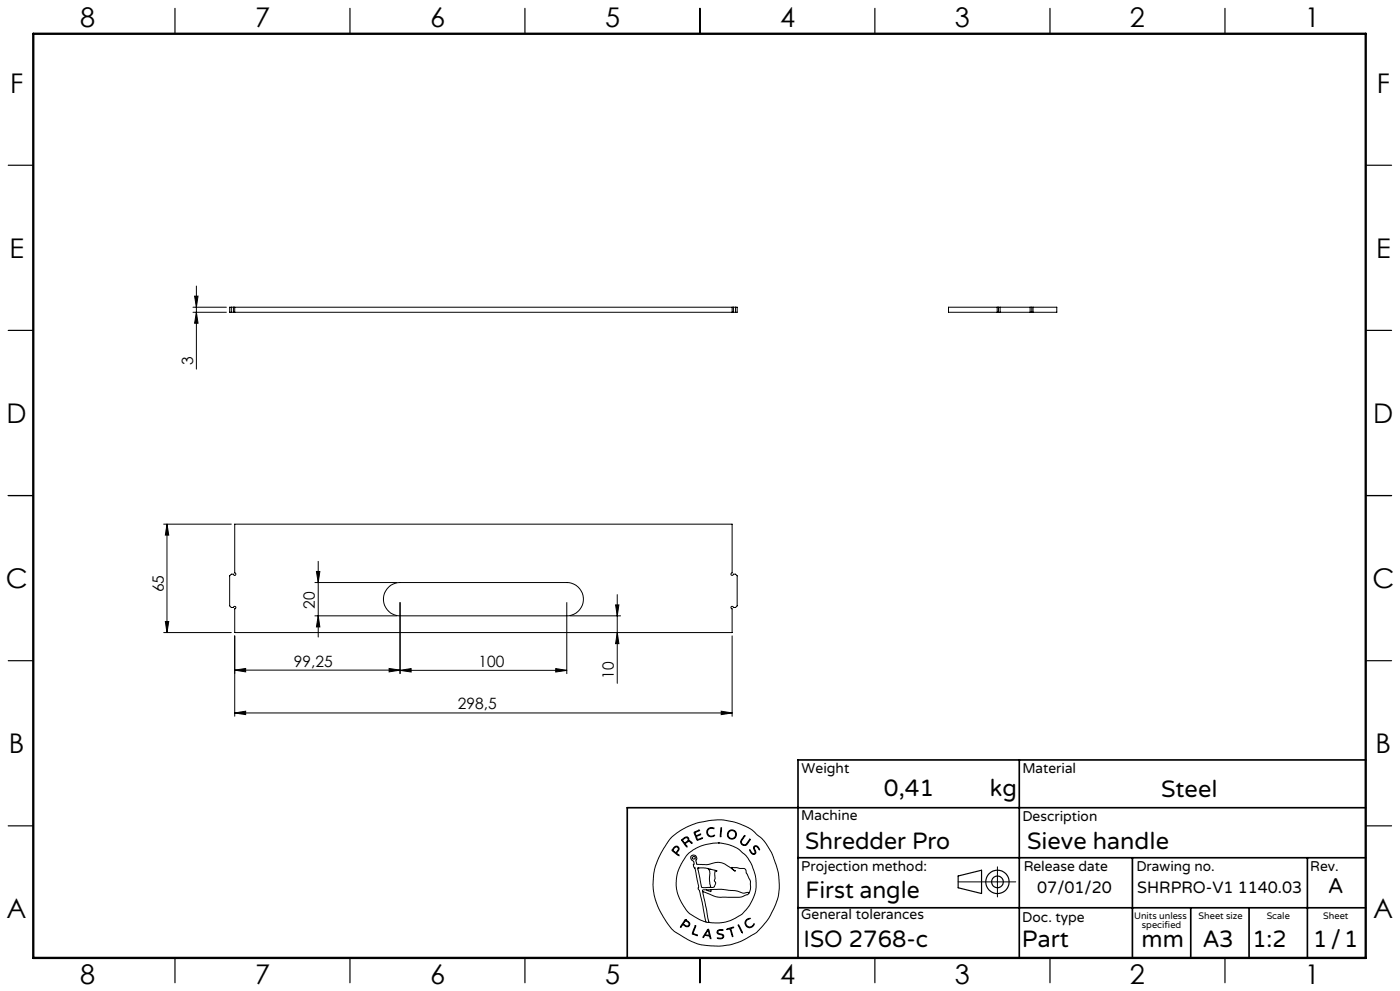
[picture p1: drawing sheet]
<svg xmlns="http://www.w3.org/2000/svg" width="420mm" height="297mm" viewBox="0 0 420 297" stroke-linecap="round" stroke-linejoin="round" font-family="sans-serif">
<g fill="none" stroke="#000" stroke-width=".3">
<path d="M57.9 92.1h10M57.9 93.6h10M58.4 88.8h1l-.5 3.3zM58.9 93.6l.5 3.3h-1zM58.9 85.7v24.9M69.4 92.1v1.5M70 93.6h.4M70 92.1h.4M70 92.1h-1.1v1.5h1.1M70 92.1v1.5M70.4 92.1v1.5M70.4 92.1h149.2"/>
<path d="M70.4 93.6h149.2M219.6 93.6h.4M219.6 92.1h.4M219.6 92.1v1.5M220 92.1h1.2v1.5h-1.2M220 92.1v1.5M220.7 92.1v1.5M299.2 92.1h.3M299.2 93.6h.3M299.2 92.1h-14.6v1.5h14.6M299.2 92.1v1.5M299.5 92.1h10"/>
<path d="M299.5 93.6h10M299.5 92.1v1.5M300 92.1v1.5M309 92.1v1.5M309.5 92.1h.4M309.5 93.6h.4M309.5 92.1v1.5M309.9 92.1h7.1v1.5h-7.1M309.9 92.1v1.5M49.1 157.1h20.3M50.1 157.1v32.5M50.1 157.1l.5 3.3h-1z"/>
<path d="M70.4 157.1h149.2v14.6a.39 .39 0 0 0-.3 .4 .39 .39 0 0 0 .3 .4 .39 .39 0 0 0 .4-.4h.7l.5 .5v9l-.5 .5h-.7a.37 .37 0 0 0-.3-.4 .37 .37 0 0 0-.4 .4 .37 .37 0 0 0 .3 .4v7.1h-149.2v-7.1a.37 .37 0 0 0 .4-.4 .37 .37 0 0 0-.4-.4 .37 .37 0 0 0-.4 .4h-.6l-.5-.5v-9l.5-.5h.6a.37 .37 0 0 0 .4 .3 .37 .37 0 0 0 .4-.3 .37 .37 0 0 0-.4-.4zM94.5 174.6h24.5M94.9 171.3h1.1l-.5 3.3zM95.5 168.2v22.7M116.6 175.9l2-1.1 1.4-.2h50a5 5 0 0 1 5 5 5 5 0 0 1-5 5h-50a5 5 0 0 1-4.6-3.2 5 5 0 0 1 1.2-5.5zM185.2 178.2v26.6M49.1 189.6h20.3M49.6 186.3h1l-.5 3.3zM70.4 190.6v24.1M94.5 184.6h24.5M95.5 184.6l.5 3.3h-1.1zM120 180.6v21.3"/>
<path d="M170 180.6v21.3M171 184.6h15.2M184.7 181.3h1l-.5 3.3zM185.2 189.6l.5 3.3h-1zM219.6 190.6v24.1M70.4 200.8l3.3-.5v1.1zM70.4 200.8h49.6M70.4 213.7l3.3-.6v1.1zM70.4 213.7h149.2M116.7 200.3l3.3 .5-3.3 .6zM120 200.9l3.3-.5v1zM120 200.9h50"/>
<path d="M166.7 200.4l3.3 .5-3.3 .5zM216.4 213.1l3.2 .6-3.2 .5zM201.3 251.1l2.8-2.2 4.5-2.1 4.8-1 3.2-.1 3.7 .7 3.3 1.2 2 1.1 2.8 2.4 1.5 1.8 1.8 3.2 1.8 5.3 .3 3.5-.2 3-.8 2.8-1.7 3.7-1.8 2.5a16.5 16.5 0 0 1-6.7 5l-3.3 1.2-2.9 .4h-3.4l-2.9-.4-3.7-1.5-3.8-2.3-1.1-.9-1.2-1.6-2.3-3.7-1.2-2.8-.6-2.2-.3-3.1 .3-3.5 .9-3.2 2-4zM202 254.1l.7-.5 .6 .1 .4 .6-.1 .6a.64 .64 0 0 0-.3 1.1l.4 .5-1.7-1.2a.52 .52 0 0 1-.4-.5 .52 .52 0 0 1 .4-.6zM202.4 254l.4-.2 .5 .1 .2 .5-.2 .4a.73 .73 0 0 1-.7 .6 .73 .73 0 0 1-.7-.7zM204.5 251.6l1.1-.7h.6l.4 .3 .1 .8 .6 .2 .3 .5-.8-.5-.6 .2a.61 .61 0 0 0-.6 .5 .61 .61 0 0 0 .5 .7l-.1 .3-1.5-2zM204.8 251.7l.8-.6h.6l.2 .6-.5 .6a.52 .52 0 0 1-.6 .3 .52 .52 0 0 1-.4-.5zM208.2 249.4l1.7-.6-1 .5a.57 .57 0 0 0-.2 .9 .57 .57 0 0 0 .9 0l.6-.2-.8 .5a.46 .46 0 0 0-.5 .4 .46 .46 0 0 0 .3 .5l.1 .2 1.5-.5-1.7 .7zM212.3 248.5l.8-.5 1 .2 .1 .2-.9-.2-.7 .3-.3 .5v.7l.1 .4 .6 .4 1.3-.2a.53 .53 0 0 1-.3 .5 .53 .53 0 0 1-.5 0l-.9-.2-.4-.4-.2-1zM215.5 252.6l2.7 .4 3 1.2 2.3 1.9 .9 1.2 1.3 2.2 1.1 3.8-.1 3.5-.8 2.5a11.7 11.7 0 0 1-8.9 7.2l-2.6 .1-1.7-.2M215.5 252.6l-4.1 .6-3.4 1.5-2.1 1.8-2.1 3.5-.5 1.4-.4 2 .1 3 .9 2.9 2 3.4a9.1 9.1 0 0 0 4 2.9l1.9 .8M215.5 252.6h.1"/>
<path d="M216.3 248.1h.2v.6l-.2 1.9-.2 .2zM223.3 250.5l.1-.1 .1 .2-1.1 1.6 .2 .7 .7 .3a3.3 3.3 0 0 0 1.7-1.7v.2l-1 1.5-.4 .2-.7-.1-.6-.5-.1-.6zM224.9 254.7l.7 .9 .5 .3 .4-.3-.4-1.4 .2-.6h.9l.7 1-.1 .1-.9-1-.5 .1-.1 .4 .5 1.4-.6 .5-.9-.5zM299.2 259.8v9M205.6 275.6l-1.4 2-.1 .2h.2a.69 .69 0 0 1 .6-.6 .69 .69 0 0 1 .8 .4l.9 .1 .3-.9-1.3-1.2M205.6 275.6h.1M205.6 275.9l-.3 .5M205.7 275.9l1 .9-.1 .6-.6 .1a.7 .7 0 0 1-.9-.9l.2-.2M205.7 275.9h.1M208.5 277.5l.2-.1v.2l-.5 1.4a.56 .56 0 0 0-.2 .7 .56 .56 0 0 0 .7 .3l.5 .4-1.6-.6zM209.3 260.2l2.3-.1 3.1 .8 .4 .3a.35 .35 0 0 0-.5-.2 .35 .35 0 0 0-.1 .5v1.8l-.2 .7 .4 .8-.4 1-.5 .2h-2.6a.85 .85 0 0 1-.8-.2 .85 .85 0 0 1-.1-.9zM209.4 260.1h.1"/>
<path d="M210.8 267.2l1.9 9.2M210.8 267.2l3.7 1.5 1.3 .2h6.3l2.1-.8 .4-.3M211.8 276.4h.9M211.9 266.7h-1.1v.5M212.1 260.2a2.12 2.12 0 0 1 .8 2.7v1.9l.3 .9-.3 .2M212.3 278.6l.1-.1a4.3 4.3 0 0 1 .9 2.6v.2h-.2a.74 .74 0 0 0-.8-.8l-.2-.1a.82 .82 0 0 0-1.1 .6l-.1-.3zM212.3 278.9l.4 .9a.4 .4 0 0 1-.1 .6 .4 .4 0 0 1-.6-.2l-.4-.1zM212.4 278.9h.1M212.7 276.4h.1M213 260.6h.1M213.3 266.6l3.2-.1 4.2 .4 2.3 .8 1.1-.2a.3 .3 0 0 1 .4-.1 .3 .3 0 0 1 .1 .4M213.3 266.6v.6l-1.4-.5"/>
<path d="M213.3 266.6l-1.4 .1M215.3 278.9l.6-.3 1 .1v.2h-1.4l-.2 .6 .3 .2 1.4 .5 .1 .5-.2 .4-.6 .3-1.1-.2h1.1l.6-.5-.3-.5-1.4-.5-.1-.4zM218 278.4l2.1-.5-.8 .4 .5 2.4-.8-2.3-.8 .2zM221.5 277.2l1.2 2.2v.2zM221.5 277.1h.1M224 275.6l.7-.4 .3 .1-.8 .4-.4 .6v.6l.5 .7 .9 .2 .9-.9a.41 .41 0 0 1 .1 .5 .41 .41 0 0 1-.4 .2l-1 .5-.9-.5-.4-1.1zM224.6 267.8l.5-1.4v-2.3l-1.7-3.8-3.9-.3 .3 .5 .8 .6h-.1l-3.1-2.2-1.7-.5-3.6 .7-3-.1-.3-.9 .3-.8-.3-.7-.6-.3-.7 .1-.3 .4v.4l1 1.1-.1 1.4 .4 .5 1.1 5.4-.2 .8 .4 .4 .3 1.1 1.7 8.5M287.4 264.3h17.3"/>
<circle cx="208.1" cy="257.1" r=".44"/>
<circle cx="219.5" cy="250.1" r="1.17"/>
<circle cx="219.6" cy="250.1" r="1.38"/>
</g>
<g fill="none" stroke="#000" stroke-width=".35">
<path d="M52.5 2.5v7.5M105 2.5v7.5M157.5 2.5v7.5M210 2.5v7.5M262.5 2.5v7.5M315 2.5v7.5M367.5 2.5v7.5M2.5 49.5h7.5M410 49.5h7.5M2.5 99h7.5M410 99h7.5M2.5 148.5h7.5"/>
<path d="M410 148.5h7.5M2.5 198h7.5M410 198h7.5M2.5 247.5h7.5M410 247.5h7.5M287.4 262.5l7.1-1.7v7l-7.1-1.7zM52.5 287v7.5M105 287v7.5M157.5 287v7.5M210 287v7.5M262.5 287v7.5M315 287v7.5"/>
<path d="M367.5 287v7.5"/>
<circle cx="299.2" cy="264.3" r="3.5"/>
<circle cx="299.2" cy="264.3" r="1.75"/>
</g>
<path d="M305.8 227.7v59.2M409.7 227.7h-170.3v59.2M239.4 257.1h170.3M339.7 257.1v29.9M392.2 257.1v29.8M409.7 242.1h-221.5v45M239.4 272.1h170.3M357.2 272.1v14.8M374.7 272.1v14.8" fill="none" stroke="#000" stroke-width=".5"/>
<path d="M10 10.1h399.7v277h-399.7z" fill="none" stroke="#000" stroke-width=".7"/>
<g fill="#000">
<path d="M58.4 88.8h1l-.5 3.3zM58.9 93.6l.5 3.3h-1zM184.7 181.3h1l-.5 3.3zM185.2 189.6l.5 3.3h-1zM94.9 171.3h1.1l-.5 3.3zM95.5 184.6l.5 3.3h-1.1z"/>
<path d="M49.6 186.3h1l-.5 3.3zM50.1 157.1l.5 3.3h-1z"/>
<path d="M70.4 213.7l3.3-.6v1.1zM216.4 213.1l3.2 .6-3.2 .5zM120 200.9l3.3-.5v1zM166.7 200.4l3.3 .5-3.3 .5z"/>
<path d="M116.7 200.3l3.3 .5-3.3 .6zM70.4 200.8l3.3-.5v1.1z"/>
</g>
<g font-size="8.1">
<text x="24" y="8">8</text>
<text x="76.5" y="8">7</text>
<text x="129" y="8">6</text>
<text x="181.5" y="8">5</text>
<text x="234" y="8">4</text>
<text x="286.5" y="8">3</text>
<text x="339" y="8">2</text>
<text x="391.5" y="8">1</text>
<text x="3" y="27.7">F</text>
<text x="413" y="27.7">F</text>
<text x="2.8" y="77.2">E</text>
<text x="412.8" y="77.2">E</text>
<text x="2" y="126.7">D</text>
<text x="412" y="126.7">D</text>
<text x="1.7" y="176.2">C</text>
<text x="411.7" y="176.2">C</text>
<text x="2.7" y="225.7">B</text>
<text x="412.7" y="225.7">B</text>
<text x="2" y="275.2">A</text>
<text x="412" y="275.2">A</text>
<text x="24" y="295">8</text>
<text x="76.5" y="295">7</text>
<text x="129" y="295">6</text>
<text x="181.5" y="295">5</text>
<text x="234" y="295">4</text>
<text x="286.5" y="295">3</text>
<text x="339" y="295">2</text>
<text x="391.5" y="295">1</text>
</g>
<g font-size="7.1">
<text x="265.2" y="238.5">0,41</text>
<text x="297" y="238.5">kg</text>
<text x="348.3" y="239">Steel</text>
<text x="241.5" y="254.4">Shredder Pro</text>
<text x="308.1" y="254.4">Sieve handle</text>
<text x="241.6" y="269.2">First angle</text>
<text x="241.1" y="283.7">ISO 2768-c</text>
<text x="306.6" y="283.9">Part</text>
<text x="342.5" y="283.9">mm</text>
<text x="360.9" y="283.8">A3</text>
<text x="375.7" y="283.9">1:2</text>
<text x="393.9" y="283.9">1/1</text>
</g>
<text font-size="6.3" x="398.5" y="267.7">A</text>
<g font-size="4.9">
<text x="311.2" y="267.6">07/01/20</text>
<text x="341.2" y="267.6">SHRPRO-V1 1140.03</text>
</g>
<g font-size="4.7">
<text x="57.9" y="109.3" transform="rotate(-90 57.9 109.3)">3</text>
<text x="49.1" y="177.5" transform="rotate(-90 49.1 177.5)">65</text>
<text x="94.5" y="182.5" transform="rotate(-90 94.5 182.5)">20</text>
<text x="88.2" y="199.8">99,25</text>
<text x="143.5" y="199.9">100</text>
<text x="184.2" y="203.5" transform="rotate(-90 184.2 203.5)">10</text>
<text x="137.4" y="212.6">298,5</text>
</g>
<g font-size="4.2">
<text x="240.5" y="231.7">Weight</text>
<text x="306.7" y="231.7">Material</text>
<text x="240.4" y="245.9">Machine</text>
<text x="306.7" y="246.1">Description</text>
<text x="240.4" y="261.1">Projection method:</text>
<text x="307.1" y="261">Release date</text>
<text x="340.9" y="261">Drawing no.</text>
<text x="393.1" y="261">Rev.</text>
<text x="240.4" y="275.6">General tolerances</text>
<text x="306.7" y="276.2">Doc. type</text>
</g>
<g font-size="2.8">
<text x="340.2" y="275.3">Units unless</text>
<text x="359.6" y="275.3">Sheet size</text>
<text x="380" y="275.3">Scale</text>
<text x="396.9" y="275.3">Sheet</text>
<text x="342.6" y="278.2">specified</text>
</g>
</svg>
